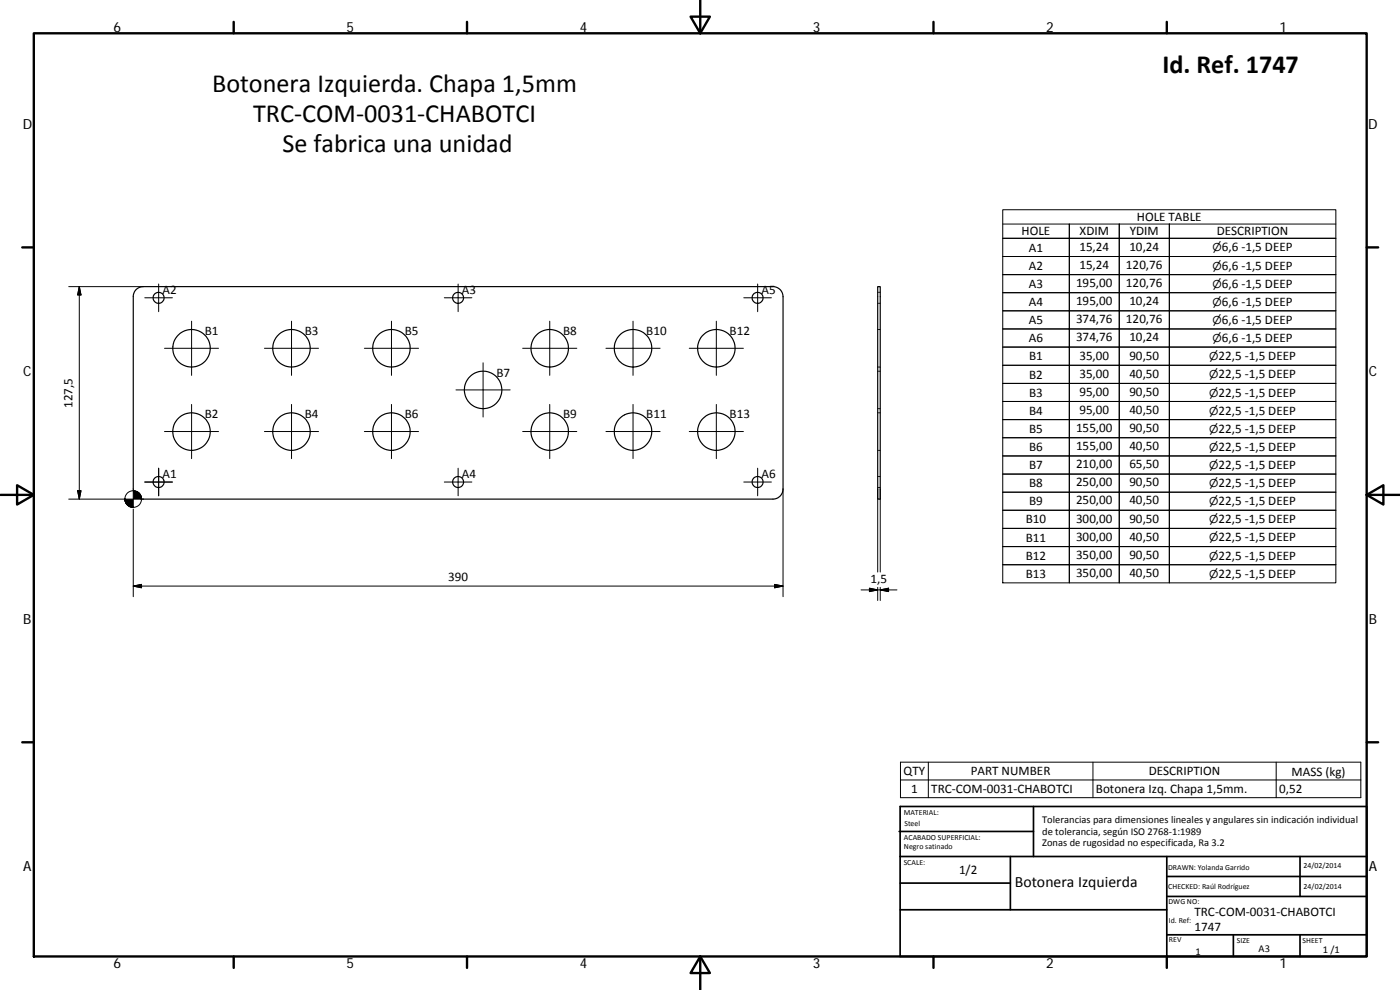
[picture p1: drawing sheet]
<svg xmlns="http://www.w3.org/2000/svg" width="420mm" height="297mm" viewBox="0 0 420 297" stroke-linecap="round" stroke-linejoin="round" font-family="sans-serif">
<g fill="none" stroke="#000" stroke-width=".36">
<path d="M40.9 86.9l.9-.7 1.2-.2h189a3 3 0 0 1 3 3v57.7a3 3 0 0 1-3 3.1h-189a3 3 0 0 1-3-3.1v-57.7l.2-1.1zM263.4 86h.8v63.8h-.8z"/>
<circle cx="47.6" cy="89.3" r="1.65"/>
<circle cx="137.5" cy="89.4" r="1.64"/>
<circle cx="227.4" cy="89.3" r="1.65"/>
<circle cx="57.5" cy="104.5" r="5.6"/>
<circle cx="87.5" cy="104.5" r="5.6"/>
<circle cx="117.5" cy="104.5" r="5.6"/>
<circle cx="145" cy="117" r="5.6"/>
<circle cx="165" cy="104.5" r="5.6"/>
<circle cx="190" cy="104.5" r="5.6"/>
<circle cx="215" cy="104.5" r="5.6"/>
<circle cx="57.5" cy="129.5" r="5.6"/>
<circle cx="87.5" cy="129.5" r="5.6"/>
<circle cx="117.5" cy="129.5" r="5.6"/>
<circle cx="165" cy="129.5" r="5.6"/>
<circle cx="190" cy="129.5" r="5.6"/>
<circle cx="215" cy="129.5" r="5.6"/>
<circle cx="47.6" cy="144.6" r="1.66"/>
<circle cx="137.5" cy="144.6" r="1.65"/>
<circle cx="227.4" cy="144.6" r="1.66"/>
</g>
<g fill="none" stroke="#000" stroke-width=".3">
<path d="M300.9 67.2h20v4.3M300.9 62.9h100v112h-100zM320.9 77v-5.5h-20h100h-50v-4.3v107.7M335.9 67.2v107.7M350.9 71.5v5.5h50h-100h20v5.4M350.9 77v5.4h50h-100h20v5.4M400.9 67.2h-80v107.7v-5.5h-20h100h-50v-5.4M20.6 86h22.4M23.8 86l.5 2.5h-1zM23.8 86v63.8M43.4 89.3h8.3M47.6 85.2v8.3"/>
<path d="M57.5 96.4v16.2M87.5 96.4v16.2M117.5 96.4v16.2M133.3 89.3h8.3M137.5 85.2v8.3M165 96.4v16.2M190 96.4v16.2M215 96.4v16.2M223.2 89.3h8.3M227.4 85.2v8.3M263.4 98.9h.3M263.4 87.7h.3"/>
<path d="M263.4 91h.3M263.9 98.9h.3M263.9 87.7h.3M263.9 91h.3M350.9 82.4v5.4h50h-100h20v5.5M350.9 87.8v5.5h50h-100h20v5.4M350.9 93.3v5.4h50h-100h20v5.4M350.9 98.7v5.4h50h-100h20v5.5M49.4 104.5h16.2M79.4 104.5h16.2M109.4 104.5h16.2M136.9 117h16.2"/>
<path d="M145 108.9v16.2M156.9 104.5h16.2M181.9 104.5h16.2M206.9 104.5h16.2M263.4 111.4h.3M263.4 110.1h.3M263.9 111.4h.3M263.9 110.1h.3M350.9 104.1v5.5h50h-100h20v5.4M350.9 109.6v5.4h50h-100h20v5.5M350.9 115v5.5h50h-100h20v5.4M49.4 129.5h16.2"/>
<path d="M57.5 121.3v16.3M79.4 129.5h16.2M87.5 121.3v16.3M109.4 129.5h16.2M117.5 121.3v16.3M156.9 129.5h16.2M165 121.3v16.3M181.9 129.5h16.2M190 121.3v16.3M206.9 129.5h16.2M215 121.3v16.3M263.4 122.6h.3"/>
<path d="M263.4 135.1h.3M263.4 123.9h.3M263.9 122.6h.3M263.9 135.1h.3M263.9 123.9h.3M350.9 120.5v5.4h50h-100h20v5.4M350.9 125.9v5.4h50h-100h20v5.5M350.9 131.3v5.5h50h-100h20v5.4M350.9 136.8v5.4h50h-100h20v5.5M20.6 149.8h17M23.3 147.2h1l-.5 2.6zM40 152.7v26.3"/>
<path d="M42.4 149.8h.6M43.4 144.6h8.3M47.6 140.5v8.3M133.3 144.6h8.3M137.5 140.5v8.3M223.2 144.6h8.3M227.4 140.5v8.3M235 146.7v32.3M263.4 143h.3M263.4 146.3h.3M263.4 146.7v24.9M263.9 143h.3"/>
<path d="M263.9 146.3h.3M264.2 146.7v24.9M350.9 142.2v5.5h50h-100h20v5.4M350.9 147.7v5.4h50h-100h20v5.4M350.9 153.1v5.4h50h-100h20v5.5M350.9 158.5v5.5h50h-100h20v5.4M40 175.9l2.5-.6v1.1zM40 175.9h195M232.5 175.3l2.5 .6-2.5 .5zM258.4 177h10.8M260.9 176.5l2.5 .5-2.5 .5zM263.4 176.2v4"/>
<path d="M264.2 176.2v4M264.2 177l2.5-.5v1zM270.2 228.7h138.2v10.6h-138.2zM270.2 234h138.2M278.6 228.7v10.6M328 228.7v10.6M383 228.7v10.6"/>
<circle cx="40" cy="149.7" r="2.49"/>
</g>
<g fill="none" stroke="#000" stroke-width=".71">
<path d="M10.1 10h400.1v277h-400.1zM70.1 6.6v3.4M140.2 6.6v3.4M207.3 5h5.8l-2.9 5zM210.2 0v10M280.2 6.6v3.4M350.2 6.6v3.4M6.7 74.2h3.4M410.2 74.2h3.4M.2 148.5h9.9M5.1 145.6l5 2.9-5 2.9zM410.2 148.5l5-2.9v5.8z"/>
<path d="M410.2 148.5h9.9M6.7 222.7h3.4M410.2 222.7h3.4M70.1 287v3.4M140.2 287v3.4M210.2 287l2.9 5h-5.8zM210.2 287v10M280.2 287v3.4M350.2 287v3.4"/>
</g>
<g fill="none" stroke="#000" stroke-width=".51">
<path d="M269.8 249.5h40.4M270.1 257h140.1M270.1 242h140.1v45h-140.1zM303.2 257v16M310.2 242v15M350.2 257v30M390.2 257v12M270.1 273h80.1M270.1 265h33.1M350.2 269h60M350.2 263h60M350.2 280.5h60"/>
<path d="M370.2 280.5v6.5M390.2 280.5v6.5"/>
</g>
<g fill="#000" stroke="#000" stroke-width=".3">
<path d="M23.8 86l.5 2.5h-1zM23.3 147.2h1l-.5 2.6zM37.5 149.8l.1 .6zM37.5 149.8l.2 1zM37.5 149.8l.4 1.3zM37.5 149.8l.6 1.6zM37.5 149.8l.8 1.8zM37.5 149.8l1.1 2zM37.5 149.8l1.4 2.2-.3-.2zM37.5 149.8l1.8 2.3-.4-.1zM37.5 149.8l2.1 2.4-.3-.1zM37.5 149.8l2.5 2.4h-.4z"/>
<path d="M40 147.2l2.5 2.6h-2.5zM37.5 149.8h2.5v2.4zM42.4 149l.1 .8zM42.3 148.7l.2 1.1zM42.1 148.4l.4 1.4zM41.9 148.1l.6 1.7zM41.6 147.8l.9 2zM41.3 147.6l.3 .2 .9 2zM41 147.5l.3 .1 1.2 2.2zM40.7 147.3l.3 .2 1.5 2.3zM40.4 147.3h.3l1.8 2.5zM40 147.2l.4 .1 2.1 2.5z"/>
<path d="M40 175.9l2.5-.6v1.1zM232.5 175.3l2.5 .6-2.5 .5zM260.9 176.5l2.5 .5-2.5 .5zM264.2 177l2.5-.5v1z"/>
</g>
<g font-size="7.9">
<text x="348.9" y="21.8">Id. Ref. 1747</text>
<text x="63.7" y="27.5">Botonera Izquierda. Chapa 1,5mm</text>
<text x="76" y="36.5">TRC‐COM‐0031‐CHABOTCI</text>
<text x="84.8" y="45.5">Se fabrica una unidad</text>
</g>
<text font-size="4.7" x="304.6" y="266.2">Botonera Izquierda</text>
<g font-size="4.2">
<text x="34" y="9.6">6</text>
<text x="104" y="9.6">5</text>
<text x="174" y="9.6">4</text>
<text x="244" y="9.6">3</text>
<text x="314" y="9.6">2</text>
<text x="384" y="9.6">1</text>
<text x="6.8" y="38.7">D</text>
<text x="410.6" y="38.7">D</text>
<text x="7" y="112.9">C</text>
<text x="410.8" y="112.9">C</text>
<text x="7" y="187.1">B</text>
<text x="410.8" y="187.1">B</text>
<text x="7" y="261.3">A</text>
<text x="410.8" y="261.3">A</text>
<text x="34" y="290.4">6</text>
<text x="104" y="290.4">5</text>
<text x="174" y="290.4">4</text>
<text x="244" y="290.4">3</text>
<text x="314" y="290.4">2</text>
<text x="384" y="290.4">1</text>
</g>
<g font-size="3.9">
<text x="306.6" y="70.6">HOLE</text>
<text x="324" y="70.6">XDIM</text>
<text x="339.1" y="70.6">YDIM</text>
<text x="341.2" y="66.3">HOLE TABLE</text>
<text x="365.2" y="70.6">DESCRIPTION</text>
<text x="308.8" y="75.5">A1</text>
<text x="323.9" y="75.2">15,24</text>
<text x="338.9" y="75.2">10,24</text>
<text x="366.7" y="75.4">6,6 ‐1,5 DEEP</text>
<text x="308.8" y="80.9">A2</text>
<text x="323.9" y="80.7">15,24</text>
<text x="337.9" y="80.7">120,76</text>
<text x="366.7" y="80.9">6,6 ‐1,5 DEEP</text>
<text x="48.8" y="88.2">A2</text>
<text x="138.7" y="88.2">A3</text>
<text x="228.5" y="88.2">A5</text>
<text x="308.8" y="86.4">A3</text>
<text x="322.9" y="86.1">195,00</text>
<text x="337.9" y="86.1">120,76</text>
<text x="366.7" y="86.3">6,6 ‐1,5 DEEP</text>
<text x="308.8" y="91.8">A4</text>
<text x="322.9" y="91.5">195,00</text>
<text x="338.9" y="91.5">10,24</text>
<text x="366.7" y="91.8">6,6 ‐1,5 DEEP</text>
<text x="61.5" y="100.5">B1</text>
<text x="91.5" y="100.5">B3</text>
<text x="121.5" y="100.5">B5</text>
<text x="169" y="100.5">B8</text>
<text x="194" y="100.5">B10</text>
<text x="218.9" y="100.5">B12</text>
<text x="308.8" y="97.2">A5</text>
<text x="322.9" y="97">374,76</text>
<text x="337.9" y="97">120,76</text>
<text x="366.7" y="97.2">6,6 ‐1,5 DEEP</text>
<text x="308.8" y="102.7">A6</text>
<text x="322.9" y="102.4">374,76</text>
<text x="323.9" y="107.9">35,00</text>
<text x="338.9" y="102.4">10,24</text>
<text x="338.9" y="107.9">90,50</text>
<text x="366.7" y="102.6">6,6 ‐1,5 DEEP</text>
<text x="149" y="113">B7</text>
<text x="308.8" y="108.1">B1</text>
<text x="308.8" y="113.6">B2</text>
<text x="323.9" y="113.3">35,00</text>
<text x="338.9" y="113.3">40,50</text>
<text x="365.7" y="108.1">22,5 ‐1,5 DEEP</text>
<text x="365.7" y="113.5">22,5 ‐1,5 DEEP</text>
<text x="308.8" y="119">B3</text>
<text x="323.9" y="118.7">95,00</text>
<text x="338.9" y="118.7">90,50</text>
<text x="365.7" y="119">22,5 ‐1,5 DEEP</text>
<text x="21.7" y="122.4" transform="rotate(-90 21.7 122.4)">127,5</text>
<text x="61.5" y="125.5">B2</text>
<text x="91.5" y="125.5">B4</text>
<text x="121.5" y="125.5">B6</text>
<text x="169" y="125.5">B9</text>
<text x="194" y="125.5">B11</text>
<text x="218.9" y="125.5">B13</text>
<text x="308.8" y="124.5">B4</text>
<text x="323.9" y="124.2">95,00</text>
<text x="338.9" y="124.2">40,50</text>
<text x="365.7" y="124.4">22,5 ‐1,5 DEEP</text>
<text x="308.8" y="129.9">B5</text>
<text x="322.9" y="129.6">155,00</text>
<text x="338.9" y="129.6">90,50</text>
<text x="365.7" y="129.8">22,5 ‐1,5 DEEP</text>
<text x="308.8" y="135.3">B6</text>
<text x="322.9" y="135.1">155,00</text>
<text x="338.9" y="135.1">40,50</text>
<text x="365.7" y="135.3">22,5 ‐1,5 DEEP</text>
<text x="48.8" y="143.4">A1</text>
<text x="138.7" y="143.4">A4</text>
<text x="228.5" y="143.4">A6</text>
<text x="308.8" y="140.8">B7</text>
<text x="322.9" y="140.5">210,00</text>
<text x="338.9" y="140.5">65,50</text>
<text x="365.7" y="140.7">22,5 ‐1,5 DEEP</text>
<text x="308.8" y="146.2">B8</text>
<text x="322.9" y="145.9">250,00</text>
<text x="338.9" y="145.9">90,50</text>
<text x="365.7" y="146.2">22,5 ‐1,5 DEEP</text>
<text x="308.8" y="151.6">B9</text>
<text x="322.9" y="151.4">250,00</text>
<text x="338.9" y="151.4">40,50</text>
<text x="365.7" y="151.6">22,5 ‐1,5 DEEP</text>
<text x="307.8" y="157.1">B10</text>
<text x="322.9" y="156.8">300,00</text>
<text x="338.9" y="156.8">90,50</text>
<text x="365.7" y="157">22,5 ‐1,5 DEEP</text>
<text x="307.8" y="162.5">B11</text>
<text x="307.8" y="168">B12</text>
<text x="322.9" y="162.2">300,00</text>
<text x="322.9" y="167.7">350,00</text>
<text x="338.9" y="162.2">40,50</text>
<text x="338.9" y="167.7">90,50</text>
<text x="365.7" y="162.5">22,5 ‐1,5 DEEP</text>
<text x="365.7" y="167.9">22,5 ‐1,5 DEEP</text>
<text x="307.8" y="173.4">B13</text>
<text x="322.9" y="173.1">350,00</text>
<text x="338.9" y="173.1">40,50</text>
<text x="365.7" y="173.4">22,5 ‐1,5 DEEP</text>
<text x="134.5" y="174.3">390</text>
<text x="261.3" y="174.9">1,5</text>
<text x="271.2" y="232.6">QTY</text>
<text x="291.3" y="232.6">PART NUMBER</text>
<text x="344.8" y="232.6">DESCRIPTION</text>
<text x="387.6" y="232.7">MASS (kg)</text>
<text x="273.4" y="237.9">1</text>
<text x="279.5" y="237.9">TRC‐COM‐0031‐CHABOTCI</text>
<text x="328.9" y="238">Botonera Izq. Chapa 1,5mm.</text>
<text x="383.9" y="237.9">0,52</text>
<text x="287.8" y="262.2">1/2</text>
<text x="358.5" y="274.9">TRC‐COM‐0031‐CHABOTCI</text>
<text x="358.5" y="279.4">1747</text>
</g>
<g font-size="3.3">
<text x="363.9" y="75.4">⌀</text>
<text x="363.9" y="80.9">⌀</text>
<text x="363.9" y="86.3">⌀</text>
<text x="363.9" y="91.8">⌀</text>
<text x="363.9" y="97.2">⌀</text>
<text x="363.9" y="102.6">⌀</text>
<text x="362.9" y="108.1">⌀</text>
<text x="362.9" y="113.5">⌀</text>
<text x="362.9" y="119">⌀</text>
<text x="362.9" y="124.4">⌀</text>
<text x="362.9" y="129.8">⌀</text>
<text x="362.9" y="135.3">⌀</text>
<text x="362.9" y="140.7">⌀</text>
<text x="362.9" y="146.2">⌀</text>
<text x="362.9" y="151.6">⌀</text>
<text x="362.9" y="157">⌀</text>
<text x="362.9" y="162.5">⌀</text>
<text x="362.9" y="167.9">⌀</text>
<text x="362.9" y="173.4">⌀</text>
</g>
<g font-size="3.1">
<text x="312.8" y="246.8">Tolerancias para dimensiones lineales y angulares sin indicación individual</text>
<text x="312.8" y="250.4">de tolerancia, según ISO 2768‐1:1989</text>
<text x="312.8" y="254">Zonas de rugosidad no especificada, Ra 3.2</text>
<text x="358.7" y="286.4">1</text>
<text x="377.7" y="285.6">A3</text>
<text x="397" y="285.9">1 /1</text>
</g>
<g font-size="2.4">
<text x="271.2" y="244.4">MATERIAL:</text>
<text x="271.3" y="251.9">ACABADO SUPERFICIAL:</text>
<text x="271.4" y="247.9">Steel</text>
<text x="271.3" y="254.6">Negro satinado</text>
<text x="271.2" y="259.7">SCALE:</text>
<text x="350.6" y="260.9">DRAWN: Yolanda Garrido</text>
<text x="391.2" y="260.6">24/02/2014</text>
<text x="350.6" y="266.8">CHECKED: Raúl Rodríguez</text>
<text x="391.2" y="266.6">24/02/2014</text>
<text x="350.7" y="271.4">DWG NO:</text>
<text x="350.8" y="276.8">Id. Ref:</text>
<text x="350.8" y="282.8">REV</text>
<text x="371.2" y="282.9">SIZE</text>
<text x="390.9" y="282.9">SHEET</text>
</g>
</svg>
